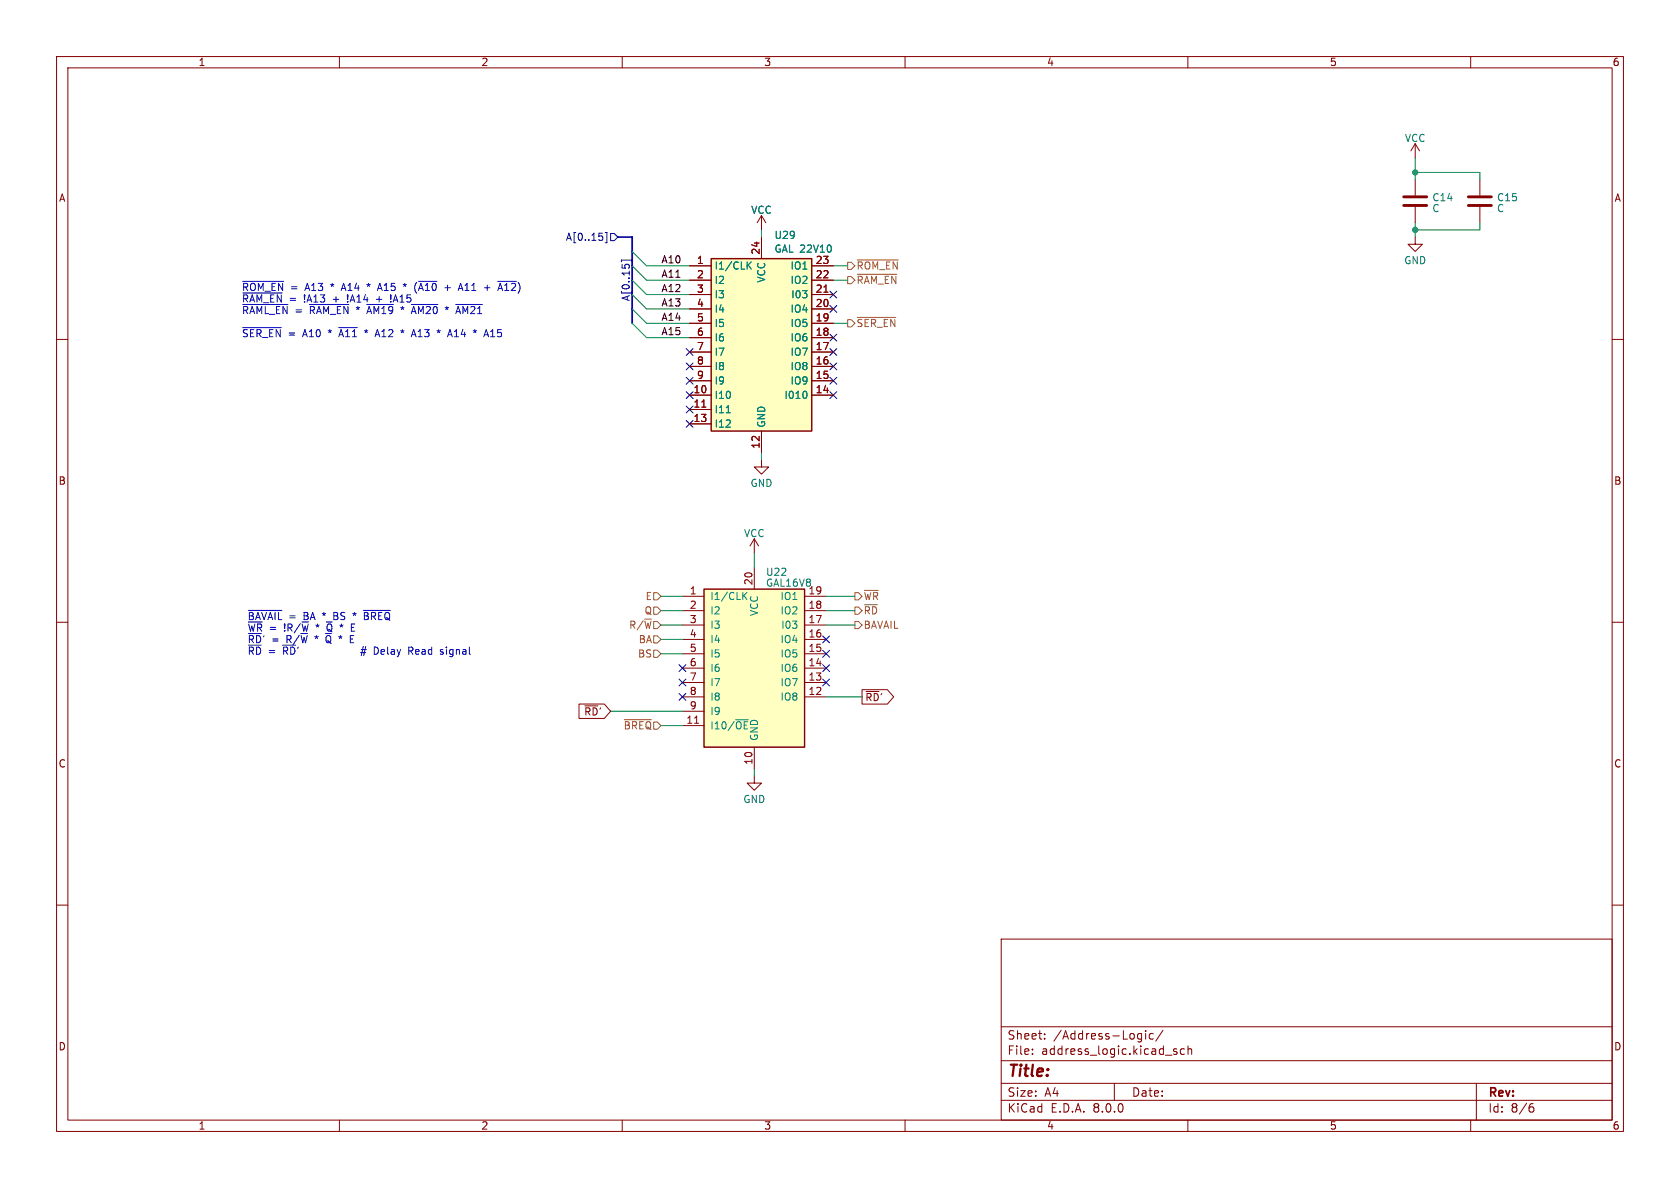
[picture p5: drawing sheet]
(kicad_sch
 (version 20231120)
 (generator "eeschema")
 (generator_version "8.0")
 (paper "A4")
 (lib_symbols
  (symbol "Device:C"
   (pin_numbers hide)
   (pin_names
    (offset 0.254)) (exclude_from_sim no) (in_bom yes) (on_board yes)
   (property "Reference" "C" (at 0.635 2.54 0) (effects (font (size 1.27 1.27)) (justify left)))
   (property "Value" "C" (at 0.635 -2.54 0) (effects (font (size 1.27 1.27)) (justify left)))
   (property "Footprint" "" (at 0.9652 -3.81 0) (effects (font (size 1.27 1.27)) (hide yes)))
   (property "Datasheet" "~" (at 0 0 0) (effects (font (size 1.27 1.27)) (hide yes)))
   (property "Description" "Unpolarized capacitor" (at 0 0 0) (effects (font (size 1.27 1.27)) (hide yes)))
   (symbol "C_0_1"
    (polyline (pts (xy -2.032 -0.762) (xy 2.032 -0.762)) (stroke (width 0.508) (type default)) (fill (type none)))
    (polyline (pts (xy -2.032 0.762) (xy 2.032 0.762)) (stroke (width 0.508) (type default)) (fill (type none))))
   (symbol "C_1_1"
    (pin passive line (at 0 3.81 270) (length 2.794) (name "~" (effects (font (size 1.27 1.27)))) (number "1" (effects (font (size 1.27 1.27)))))
    (pin passive line (at 0 -3.81 90) (length 2.794) (name "~" (effects (font (size 1.27 1.27)))) (number "2" (effects (font (size 1.27 1.27)))))))
  (symbol "Logic_Programmable:GAL16V8"
   (pin_names
    (offset 1.016)) (exclude_from_sim no) (in_bom yes) (on_board yes)
   (property "Reference" "U" (at -8.89 16.51 0) (effects (font (size 1.27 1.27)) (justify left)))
   (property "Value" "GAL16V8" (at 1.27 16.51 0) (effects (font (size 1.27 1.27)) (justify left)))
   (property "Footprint" "" (at 0 0 0) (effects (font (size 1.27 1.27)) (hide yes)))
   (property "Datasheet" "" (at 0 0 0) (effects (font (size 1.27 1.27)) (hide yes)))
   (property "Description" "Programmable Logic Array, DIP-20/SOIC-20/PLCC-20" (at 0 0 0) (effects (font (size 1.27 1.27)) (hide yes)))
   (symbol "GAL16V8_0_0"
    (pin power_in line (at 0 -17.78 90) (length 3.81) (name "GND" (effects (font (size 1.27 1.27)))) (number "10" (effects (font (size 1.27 1.27)))))
    (pin power_in line (at 0 17.78 270) (length 3.81) (name "VCC" (effects (font (size 1.27 1.27)))) (number "20" (effects (font (size 1.27 1.27))))))
   (symbol "GAL16V8_0_1"
    (rectangle (start -8.89 13.97) (end 8.89 -13.97) (stroke (width 0.254) (type default)) (fill (type background))))
   (symbol "GAL16V8_1_1"
    (pin input line (at -12.7 12.7 0) (length 3.81) (name "I1/CLK" (effects (font (size 1.27 1.27)))) (number "1" (effects (font (size 1.27 1.27)))))
    (pin input line (at -12.7 -10.16 0) (length 3.81) (name "I10/~{OE}" (effects (font (size 1.27 1.27)))) (number "11" (effects (font (size 1.27 1.27)))))
    (pin tri_state line (at 12.7 -5.08 180) (length 3.81) (name "IO8" (effects (font (size 1.27 1.27)))) (number "12" (effects (font (size 1.27 1.27)))))
    (pin tri_state line (at 12.7 -2.54 180) (length 3.81) (name "IO7" (effects (font (size 1.27 1.27)))) (number "13" (effects (font (size 1.27 1.27)))))
    (pin tri_state line (at 12.7 0 180) (length 3.81) (name "IO6" (effects (font (size 1.27 1.27)))) (number "14" (effects (font (size 1.27 1.27)))))
    (pin tri_state line (at 12.7 2.54 180) (length 3.81) (name "IO5" (effects (font (size 1.27 1.27)))) (number "15" (effects (font (size 1.27 1.27)))))
    (pin tri_state line (at 12.7 5.08 180) (length 3.81) (name "IO4" (effects (font (size 1.27 1.27)))) (number "16" (effects (font (size 1.27 1.27)))))
    (pin tri_state line (at 12.7 7.62 180) (length 3.81) (name "I03" (effects (font (size 1.27 1.27)))) (number "17" (effects (font (size 1.27 1.27)))))
    (pin tri_state line (at 12.7 10.16 180) (length 3.81) (name "IO2" (effects (font (size 1.27 1.27)))) (number "18" (effects (font (size 1.27 1.27)))))
    (pin tri_state line (at 12.7 12.7 180) (length 3.81) (name "IO1" (effects (font (size 1.27 1.27)))) (number "19" (effects (font (size 1.27 1.27)))))
    (pin input line (at -12.7 10.16 0) (length 3.81) (name "I2" (effects (font (size 1.27 1.27)))) (number "2" (effects (font (size 1.27 1.27)))))
    (pin input line (at -12.7 7.62 0) (length 3.81) (name "I3" (effects (font (size 1.27 1.27)))) (number "3" (effects (font (size 1.27 1.27)))))
    (pin input line (at -12.7 5.08 0) (length 3.81) (name "I4" (effects (font (size 1.27 1.27)))) (number "4" (effects (font (size 1.27 1.27)))))
    (pin input line (at -12.7 2.54 0) (length 3.81) (name "I5" (effects (font (size 1.27 1.27)))) (number "5" (effects (font (size 1.27 1.27)))))
    (pin input line (at -12.7 0 0) (length 3.81) (name "I6" (effects (font (size 1.27 1.27)))) (number "6" (effects (font (size 1.27 1.27)))))
    (pin input line (at -12.7 -2.54 0) (length 3.81) (name "I7" (effects (font (size 1.27 1.27)))) (number "7" (effects (font (size 1.27 1.27)))))
    (pin input line (at -12.7 -5.08 0) (length 3.81) (name "I8" (effects (font (size 1.27 1.27)))) (number "8" (effects (font (size 1.27 1.27)))))
    (pin input line (at -12.7 -7.62 0) (length 3.81) (name "I9" (effects (font (size 1.27 1.27)))) (number "9" (effects (font (size 1.27 1.27)))))))
  (symbol "motherboard:GAL22V10" (exclude_from_sim no) (in_bom yes) (on_board yes)
   (property "Reference" "U29" (at -1.27 30.734 0) (effects (font (size 1.27 1.27)) (justify left)))
   (property "Value" "GAL 22V10" (at 8.636 -2.794 0) (effects (font (size 1.27 1.27)) (justify left)))
   (property "Footprint" "Package_DIP:DIP-24_W7.62mm_Socket" (at 0 0 0) (effects (font (size 1.27 1.27)) (hide yes)))
   (property "Datasheet" "" (at 0 0 0) (effects (font (size 1.27 1.27)) (hide yes)))
   (property "Description" "" (at 0 0 0) (effects (font (size 1.27 1.27)) (hide yes)))
   (symbol "GAL22V10_0_1"
    (rectangle (start -1.27 29.21) (end 16.51 -1.27) (stroke (width 0.254) (type default)) (fill (type background))))
   (symbol "GAL22V10_1_0"
    (pin power_in line (at 7.62 -5.08 90) (length 3.81) (name "GND" (effects (font (size 1.27 1.27)))) (number "12" (effects (font (size 1.27 1.27)))))
    (pin power_in line (at 7.62 33.02 270) (length 3.81) (name "VCC" (effects (font (size 1.27 1.27)))) (number "24" (effects (font (size 1.27 1.27))))))
   (symbol "GAL22V10_1_1"
    (pin input line (at -5.08 27.94 0) (length 3.81) (name "I1/CLK" (effects (font (size 1.27 1.27)))) (number "1" (effects (font (size 1.27 1.27)))))
    (pin input line (at -5.08 5.08 0) (length 3.81) (name "I10" (effects (font (size 1.27 1.27)))) (number "10" (effects (font (size 1.27 1.27)))))
    (pin input line (at -5.08 2.54 0) (length 3.81) (name "I11" (effects (font (size 1.27 1.27)))) (number "11" (effects (font (size 1.27 1.27)))))
    (pin input line (at -5.08 0 0) (length 3.81) (name "I12" (effects (font (size 1.27 1.27)))) (number "13" (effects (font (size 1.27 1.27)))))
    (pin bidirectional line (at 20.32 5.08 180) (length 3.81) (name "I010" (effects (font (size 1.27 1.27)))) (number "14" (effects (font (size 1.27 1.27)))))
    (pin bidirectional line (at 20.32 7.62 180) (length 3.81) (name "IO9" (effects (font (size 1.27 1.27)))) (number "15" (effects (font (size 1.27 1.27)))))
    (pin bidirectional line (at 20.32 10.16 180) (length 3.81) (name "IO8" (effects (font (size 1.27 1.27)))) (number "16" (effects (font (size 1.27 1.27)))))
    (pin bidirectional line (at 20.32 12.7 180) (length 3.81) (name "IO7" (effects (font (size 1.27 1.27)))) (number "17" (effects (font (size 1.27 1.27)))))
    (pin bidirectional line (at 20.32 15.24 180) (length 3.81) (name "IO6" (effects (font (size 1.27 1.27)))) (number "18" (effects (font (size 1.27 1.27)))))
    (pin bidirectional line (at 20.32 17.78 180) (length 3.81) (name "IO5" (effects (font (size 1.27 1.27)))) (number "19" (effects (font (size 1.27 1.27)))))
    (pin input line (at -5.08 25.4 0) (length 3.81) (name "I2" (effects (font (size 1.27 1.27)))) (number "2" (effects (font (size 1.27 1.27)))))
    (pin bidirectional line (at 20.32 20.32 180) (length 3.81) (name "IO4" (effects (font (size 1.27 1.27)))) (number "20" (effects (font (size 1.27 1.27)))))
    (pin bidirectional line (at 20.32 22.86 180) (length 3.81) (name "I03" (effects (font (size 1.27 1.27)))) (number "21" (effects (font (size 1.27 1.27)))))
    (pin bidirectional line (at 20.32 25.4 180) (length 3.81) (name "IO2" (effects (font (size 1.27 1.27)))) (number "22" (effects (font (size 1.27 1.27)))))
    (pin bidirectional line (at 20.32 27.94 180) (length 3.81) (name "IO1" (effects (font (size 1.27 1.27)))) (number "23" (effects (font (size 1.27 1.27)))))
    (pin input line (at -5.08 22.86 0) (length 3.81) (name "I3" (effects (font (size 1.27 1.27)))) (number "3" (effects (font (size 1.27 1.27)))))
    (pin input line (at -5.08 20.32 0) (length 3.81) (name "I4" (effects (font (size 1.27 1.27)))) (number "4" (effects (font (size 1.27 1.27)))))
    (pin input line (at -5.08 17.78 0) (length 3.81) (name "I5" (effects (font (size 1.27 1.27)))) (number "5" (effects (font (size 1.27 1.27)))))
    (pin input line (at -5.08 15.24 0) (length 3.81) (name "I6" (effects (font (size 1.27 1.27)))) (number "6" (effects (font (size 1.27 1.27)))))
    (pin input line (at -5.08 12.7 0) (length 3.81) (name "I7" (effects (font (size 1.27 1.27)))) (number "7" (effects (font (size 1.27 1.27)))))
    (pin input line (at -5.08 10.16 0) (length 3.81) (name "I8" (effects (font (size 1.27 1.27)))) (number "8" (effects (font (size 1.27 1.27)))))
    (pin input line (at -5.08 7.62 0) (length 3.81) (name "I9" (effects (font (size 1.27 1.27)))) (number "9" (effects (font (size 1.27 1.27)))))))
  (symbol "power:GND"
   (power)
   (pin_names
    (offset 0)) (exclude_from_sim no) (in_bom yes) (on_board yes)
   (property "Reference" "#PWR" (at 0 -6.35 0) (effects (font (size 1.27 1.27)) (hide yes)))
   (property "Value" "GND" (at 0 -3.81 0) (effects (font (size 1.27 1.27))))
   (property "Footprint" "" (at 0 0 0) (effects (font (size 1.27 1.27)) (hide yes)))
   (property "Datasheet" "" (at 0 0 0) (effects (font (size 1.27 1.27)) (hide yes)))
   (property "Description" "Power symbol creates a global label with name \"GND\" , ground" (at 0 0 0) (effects (font (size 1.27 1.27)) (hide yes)))
   (symbol "GND_0_1"
    (polyline (pts (xy 0 0) (xy 0 -1.27) (xy 1.27 -1.27) (xy 0 -2.54) (xy -1.27 -1.27) (xy 0 -1.27)) (stroke (width 0) (type default)) (fill (type none))))
   (symbol "GND_1_1"
    (pin power_in line (at 0 0 270) (length 0) hide (name "GND" (effects (font (size 1.27 1.27)))) (number "1" (effects (font (size 1.27 1.27)))))))
  (symbol "power:VCC"
   (power)
   (pin_names
    (offset 0)) (exclude_from_sim no) (in_bom yes) (on_board yes)
   (property "Reference" "#PWR" (at 0 -3.81 0) (effects (font (size 1.27 1.27)) (hide yes)))
   (property "Value" "VCC" (at 0 3.81 0) (effects (font (size 1.27 1.27))))
   (property "Footprint" "" (at 0 0 0) (effects (font (size 1.27 1.27)) (hide yes)))
   (property "Datasheet" "" (at 0 0 0) (effects (font (size 1.27 1.27)) (hide yes)))
   (property "Description" "Power symbol creates a global label with name \"VCC\"" (at 0 0 0) (effects (font (size 1.27 1.27)) (hide yes)))
   (symbol "VCC_0_1"
    (polyline (pts (xy -0.762 1.27) (xy 0 2.54)) (stroke (width 0) (type default)) (fill (type none)))
    (polyline (pts (xy 0 0) (xy 0 2.54)) (stroke (width 0) (type default)) (fill (type none)))
    (polyline (pts (xy 0 2.54) (xy 0.762 1.27)) (stroke (width 0) (type default)) (fill (type none))))
   (symbol "VCC_1_1"
    (pin power_in line (at 0 0 90) (length 0) hide (name "VCC" (effects (font (size 1.27 1.27)))) (number "1" (effects (font (size 1.27 1.27))))))))
 (junction
  (at 250.19 30.48)
  (diameter 0)
  (color 0 0 0 0))
 (junction
  (at 250.19 40.64)
  (diameter 0)
  (color 0 0 0 0))
 (no_connect
  (at 147.32 67.31))
 (no_connect
  (at 120.65 118.11))
 (no_connect
  (at 146.05 118.11))
 (no_connect
  (at 146.05 113.03))
 (no_connect
  (at 147.32 59.69))
 (no_connect
  (at 121.92 72.39))
 (no_connect
  (at 121.92 67.31))
 (no_connect
  (at 146.05 115.57))
 (no_connect
  (at 147.32 64.77))
 (no_connect
  (at 121.92 62.23))
 (no_connect
  (at 146.05 120.65))
 (no_connect
  (at 147.32 54.61))
 (no_connect
  (at 121.92 64.77))
 (no_connect
  (at 120.65 123.19))
 (no_connect
  (at 147.32 62.23))
 (no_connect
  (at 147.32 69.85))
 (no_connect
  (at 121.92 74.93))
 (no_connect
  (at 147.32 52.07))
 (no_connect
  (at 121.92 69.85))
 (no_connect
  (at 120.65 120.65))
 (bus_entry
  (at 111.76 52.07)
  (size 2.54 2.54)
  (stroke (width 0) (type default)))
 (bus_entry
  (at 111.76 44.45)
  (size 2.54 2.54)
  (stroke (width 0) (type default)))
 (bus_entry
  (at 111.76 57.15)
  (size 2.54 2.54)
  (stroke (width 0) (type default)))
 (bus_entry
  (at 111.76 54.61)
  (size 2.54 2.54)
  (stroke (width 0) (type default)))
 (bus_entry
  (at 111.76 49.53)
  (size 2.54 2.54)
  (stroke (width 0) (type default)))
 (bus_entry
  (at 111.76 46.99)
  (size 2.54 2.54)
  (stroke (width 0) (type default)))
 (wire
  (pts (xy 151.13 110.49) (xy 146.05 110.49))
  (stroke (width 0) (type default)))
 (wire
  (pts (xy 116.84 105.41) (xy 120.65 105.41))
  (stroke (width 0) (type default)))
 (wire
  (pts (xy 151.13 107.95) (xy 146.05 107.95))
  (stroke (width 0) (type default)))
 (wire
  (pts (xy 147.32 49.53) (xy 149.86 49.53))
  (stroke (width 0) (type default)))
 (wire
  (pts (xy 261.62 40.64) (xy 261.62 39.37))
  (stroke (width 0) (type default)))
 (wire
  (pts (xy 134.62 80.01) (xy 134.62 81.28))
  (stroke (width 0) (type default)))
 (wire
  (pts (xy 116.84 115.57) (xy 120.65 115.57))
  (stroke (width 0) (type default)))
 (bus
  (pts (xy 109.22 41.91) (xy 111.76 41.91))
  (stroke (width 0) (type default)))
 (wire
  (pts (xy 114.3 46.99) (xy 121.92 46.99))
  (stroke (width 0) (type default)))
 (bus
  (pts (xy 111.76 54.61) (xy 111.76 57.15))
  (stroke (width 0) (type default)))
 (wire
  (pts (xy 133.35 135.89) (xy 133.35 137.16))
  (stroke (width 0) (type default)))
 (wire
  (pts (xy 250.19 40.64) (xy 250.19 41.91))
  (stroke (width 0) (type default)))
 (wire
  (pts (xy 114.3 49.53) (xy 121.92 49.53))
  (stroke (width 0) (type default)))
 (wire
  (pts (xy 114.3 54.61) (xy 121.92 54.61))
  (stroke (width 0) (type default)))
 (wire
  (pts (xy 114.3 52.07) (xy 121.92 52.07))
  (stroke (width 0) (type default)))
 (wire
  (pts (xy 250.19 27.94) (xy 250.19 30.48))
  (stroke (width 0) (type default)))
 (bus
  (pts (xy 111.76 41.91) (xy 111.76 44.45))
  (stroke (width 0) (type default)))
 (wire
  (pts (xy 261.62 30.48) (xy 261.62 31.75))
  (stroke (width 0) (type default)))
 (wire
  (pts (xy 134.62 40.64) (xy 134.62 41.91))
  (stroke (width 0) (type default)))
 (wire
  (pts (xy 107.95 125.73) (xy 120.65 125.73))
  (stroke (width 0) (type default)))
 (bus
  (pts (xy 111.76 46.99) (xy 111.76 49.53))
  (stroke (width 0) (type default)))
 (wire
  (pts (xy 133.35 97.79) (xy 133.35 100.33))
  (stroke (width 0) (type default)))
 (wire
  (pts (xy 116.84 113.03) (xy 120.65 113.03))
  (stroke (width 0) (type default)))
 (wire
  (pts (xy 151.13 105.41) (xy 146.05 105.41))
  (stroke (width 0) (type default)))
 (wire
  (pts (xy 116.84 110.49) (xy 120.65 110.49))
  (stroke (width 0) (type default)))
 (bus
  (pts (xy 111.76 52.07) (xy 111.76 54.61))
  (stroke (width 0) (type default)))
 (wire
  (pts (xy 114.3 57.15) (xy 121.92 57.15))
  (stroke (width 0) (type default)))
 (wire
  (pts (xy 250.19 30.48) (xy 261.62 30.48))
  (stroke (width 0) (type default)))
 (wire
  (pts (xy 146.05 123.19) (xy 152.4 123.19))
  (stroke (width 0) (type default)))
 (wire
  (pts (xy 250.19 40.64) (xy 261.62 40.64))
  (stroke (width 0) (type default)))
 (wire
  (pts (xy 116.84 128.27) (xy 120.65 128.27))
  (stroke (width 0) (type default)))
 (wire
  (pts (xy 116.84 107.95) (xy 120.65 107.95))
  (stroke (width 0) (type default)))
 (bus
  (pts (xy 111.76 49.53) (xy 111.76 52.07))
  (stroke (width 0) (type default)))
 (wire
  (pts (xy 147.32 46.99) (xy 149.86 46.99))
  (stroke (width 0) (type default)))
 (wire
  (pts (xy 147.32 57.15) (xy 149.86 57.15))
  (stroke (width 0) (type default)))
 (wire
  (pts (xy 250.19 30.48) (xy 250.19 31.75))
  (stroke (width 0) (type default)))
 (wire
  (pts (xy 250.19 39.37) (xy 250.19 40.64))
  (stroke (width 0) (type default)))
 (wire
  (pts (xy 114.3 59.69) (xy 121.92 59.69))
  (stroke (width 0) (type default)))
 (bus
  (pts (xy 111.76 44.45) (xy 111.76 46.99))
  (stroke (width 0) (type default)))
 (text "~{BAVAIL} = BA * BS * ~{BREQ}\n~{WR} = !R/~{W} * ~{Q} * E\n~{RD}' = R/~{W} * ~{Q} * E\n~{RD} = ~{RD}'           # Delay Read signal"
  (exclude_from_sim no)
  (at 43.688 112.268 0)
  (effects (font (size 1.27 1.27)) (justify left)))
 (text "~{ROM_EN} = A13 * A14 * A15 * (~{A10} + A11 + ~{A12})\n~{RAM_EN} = !A13 + !A14 + !A15\n~{RAML_EN} = ~{RAM_EN} * ~{AM19} * ~{AM20} * ~{AM21}\n\n~{SER_EN} = A10 * ~{A11} * A12 * A13 * A14 * A15"
  (exclude_from_sim no)
  (at 42.672 55.118 0)
  (effects (font (size 1.27 1.27)) (justify left)))
 (label "A14"
  (at 116.84 57.15 0)
  (fields_autoplaced yes)
  (effects (font (size 1.27 1.27)) (justify left bottom)))
 (label "A13"
  (at 116.84 54.61 0)
  (fields_autoplaced yes)
  (effects (font (size 1.27 1.27)) (justify left bottom)))
 (label "A11"
  (at 116.84 49.53 0)
  (fields_autoplaced yes)
  (effects (font (size 1.27 1.27)) (justify left bottom)))
 (label "A[0..15]"
  (at 111.76 53.34 90)
  (fields_autoplaced yes)
  (effects (font (size 1.27 1.27)) (justify left bottom)))
 (label "A12"
  (at 116.84 52.07 0)
  (fields_autoplaced yes)
  (effects (font (size 1.27 1.27)) (justify left bottom)))
 (label "A10"
  (at 116.84 46.99 0)
  (fields_autoplaced yes)
  (effects (font (size 1.27 1.27)) (justify left bottom)))
 (label "A15"
  (at 116.84 59.69 0)
  (fields_autoplaced yes)
  (effects (font (size 1.27 1.27)) (justify left bottom)))
 (global_label "~{RD}'"
  (shape input)
  (at 107.95 125.73 180)
  (fields_autoplaced yes)
  (effects (font (size 1.27 1.27)) (justify right))
  (property "Intersheetrefs" "${INTERSHEET_REFS}" (at 101.82 125.73 0) (effects (font (size 1.27 1.27)) (justify right) (hide yes))))
 (global_label "~{RD}'"
  (shape output)
  (at 152.4 123.19 0)
  (fields_autoplaced yes)
  (effects (font (size 1.27 1.27)) (justify left))
  (property "Intersheetrefs" "${INTERSHEET_REFS}" (at 158.53 123.19 0) (effects (font (size 1.27 1.27)) (justify left) (hide yes))))
 (hierarchical_label "BS"
  (shape input)
  (at 116.84 115.57 180)
  (fields_autoplaced yes)
  (effects (font (size 1.27 1.27)) (justify right)))
 (hierarchical_label "BA"
  (shape input)
  (at 116.84 113.03 180)
  (fields_autoplaced yes)
  (effects (font (size 1.27 1.27)) (justify right)))
 (hierarchical_label "Q"
  (shape input)
  (at 116.84 107.95 180)
  (fields_autoplaced yes)
  (effects (font (size 1.27 1.27)) (justify right)))
 (hierarchical_label "~{ROM_EN}"
  (shape output)
  (at 149.86 46.99 0)
  (fields_autoplaced yes)
  (effects (font (size 1.27 1.27)) (justify left)))
 (hierarchical_label "BAVAIL"
  (shape output)
  (at 151.13 110.49 0)
  (fields_autoplaced yes)
  (effects (font (size 1.27 1.27)) (justify left)))
 (hierarchical_label "~{RAM_EN}"
  (shape output)
  (at 149.86 49.53 0)
  (fields_autoplaced yes)
  (effects (font (size 1.27 1.27)) (justify left)))
 (hierarchical_label "A[0..15]"
  (shape input)
  (at 109.22 41.91 180)
  (fields_autoplaced yes)
  (effects (font (size 1.27 1.27)) (justify right)))
 (hierarchical_label "E"
  (shape input)
  (at 116.84 105.41 180)
  (fields_autoplaced yes)
  (effects (font (size 1.27 1.27)) (justify right)))
 (hierarchical_label "R{slash}~{W}"
  (shape input)
  (at 116.84 110.49 180)
  (fields_autoplaced yes)
  (effects (font (size 1.27 1.27)) (justify right)))
 (hierarchical_label "~{RD}"
  (shape output)
  (at 151.13 107.95 0)
  (fields_autoplaced yes)
  (effects (font (size 1.27 1.27)) (justify left)))
 (hierarchical_label "~{BREQ}"
  (shape input)
  (at 116.84 128.27 180)
  (fields_autoplaced yes)
  (effects (font (size 1.27 1.27)) (justify right)))
 (hierarchical_label "~{SER_EN}"
  (shape output)
  (at 149.86 57.15 0)
  (fields_autoplaced yes)
  (effects (font (size 1.27 1.27)) (justify left)))
 (hierarchical_label "~{WR}"
  (shape output)
  (at 151.13 105.41 0)
  (fields_autoplaced yes)
  (effects (font (size 1.27 1.27)) (justify left)))
 (symbol
  (lib_id "Device:C")
  (at 250.19 35.56 0)
  (unit 1)
  (exclude_from_sim no)
  (in_bom yes)
  (on_board yes)
  (dnp no)
  (fields_autoplaced yes)
  (property "Reference" "C14" (at 253.111 34.9163 0) (effects (font (size 1.27 1.27)) (justify left)))
  (property "Value" "C" (at 253.111 36.8373 0) (effects (font (size 1.27 1.27)) (justify left)))
  (property "Footprint" "Capacitor_THT:C_Disc_D5.0mm_W2.5mm_P2.50mm" (at 251.1552 39.37 0) (effects (font (size 1.27 1.27)) (hide yes)))
  (property "Datasheet" "~" (at 250.19 35.56 0) (effects (font (size 1.27 1.27)) (hide yes)))
  (property "Description" "" (at 250.19 35.56 0) (effects (font (size 1.27 1.27)) (hide yes)))
  (pin "1")
  (pin "2"))
 (symbol
  (lib_id "power:GND")
  (at 250.19 41.91 0)
  (unit 1)
  (exclude_from_sim no)
  (in_bom yes)
  (on_board yes)
  (dnp no)
  (fields_autoplaced yes)
  (property "Reference" "#PWR060" (at 250.19 48.26 0) (effects (font (size 1.27 1.27)) (hide yes)))
  (property "Value" "GND" (at 250.19 46.0455 0) (effects (font (size 1.27 1.27))))
  (property "Footprint" "" (at 250.19 41.91 0) (effects (font (size 1.27 1.27)) (hide yes)))
  (property "Datasheet" "" (at 250.19 41.91 0) (effects (font (size 1.27 1.27)) (hide yes)))
  (property "Description" "" (at 250.19 41.91 0) (effects (font (size 1.27 1.27)) (hide yes)))
  (pin "1"))
 (symbol
  (lib_id "Device:C")
  (at 261.62 35.56 0)
  (unit 1)
  (exclude_from_sim no)
  (in_bom yes)
  (on_board yes)
  (dnp no)
  (fields_autoplaced yes)
  (property "Reference" "C15" (at 264.541 34.9163 0) (effects (font (size 1.27 1.27)) (justify left)))
  (property "Value" "C" (at 264.541 36.8373 0) (effects (font (size 1.27 1.27)) (justify left)))
  (property "Footprint" "Capacitor_THT:C_Disc_D5.0mm_W2.5mm_P2.50mm" (at 262.5852 39.37 0) (effects (font (size 1.27 1.27)) (hide yes)))
  (property "Datasheet" "~" (at 261.62 35.56 0) (effects (font (size 1.27 1.27)) (hide yes)))
  (property "Description" "" (at 261.62 35.56 0) (effects (font (size 1.27 1.27)) (hide yes)))
  (pin "1")
  (pin "2"))
 (symbol
  (lib_id "power:GND")
  (at 133.35 137.16 0)
  (unit 1)
  (exclude_from_sim no)
  (in_bom yes)
  (on_board yes)
  (dnp no)
  (fields_autoplaced yes)
  (property "Reference" "#PWR059" (at 133.35 143.51 0) (effects (font (size 1.27 1.27)) (hide yes)))
  (property "Value" "GND" (at 133.35 141.2955 0) (effects (font (size 1.27 1.27))))
  (property "Footprint" "" (at 133.35 137.16 0) (effects (font (size 1.27 1.27)) (hide yes)))
  (property "Datasheet" "" (at 133.35 137.16 0) (effects (font (size 1.27 1.27)) (hide yes)))
  (property "Description" "" (at 133.35 137.16 0) (effects (font (size 1.27 1.27)) (hide yes)))
  (pin "1"))
 (symbol
  (lib_id "power:VCC")
  (at 133.35 97.79 0)
  (unit 1)
  (exclude_from_sim no)
  (in_bom yes)
  (on_board yes)
  (dnp no)
  (fields_autoplaced yes)
  (property "Reference" "#PWR058" (at 133.35 101.6 0) (effects (font (size 1.27 1.27)) (hide yes)))
  (property "Value" "VCC" (at 133.35 94.2881 0) (effects (font (size 1.27 1.27))))
  (property "Footprint" "" (at 133.35 97.79 0) (effects (font (size 1.27 1.27)) (hide yes)))
  (property "Datasheet" "" (at 133.35 97.79 0) (effects (font (size 1.27 1.27)) (hide yes)))
  (property "Description" "" (at 133.35 97.79 0) (effects (font (size 1.27 1.27)) (hide yes)))
  (pin "1"))
 (symbol
  (lib_id "power:VCC")
  (at 250.19 27.94 0)
  (unit 1)
  (exclude_from_sim no)
  (in_bom yes)
  (on_board yes)
  (dnp no)
  (fields_autoplaced yes)
  (property "Reference" "#PWR054" (at 250.19 31.75 0) (effects (font (size 1.27 1.27)) (hide yes)))
  (property "Value" "VCC" (at 250.19 24.4381 0) (effects (font (size 1.27 1.27))))
  (property "Footprint" "" (at 250.19 27.94 0) (effects (font (size 1.27 1.27)) (hide yes)))
  (property "Datasheet" "" (at 250.19 27.94 0) (effects (font (size 1.27 1.27)) (hide yes)))
  (property "Description" "" (at 250.19 27.94 0) (effects (font (size 1.27 1.27)) (hide yes)))
  (pin "1"))
 (symbol
  (lib_id "power:VCC")
  (at 134.62 40.64 0)
  (unit 1)
  (exclude_from_sim no)
  (in_bom yes)
  (on_board yes)
  (dnp no)
  (fields_autoplaced yes)
  (property "Reference" "#PWR091" (at 134.62 44.45 0) (effects (font (size 1.27 1.27)) (hide yes)))
  (property "Value" "VCC" (at 134.62 37.1381 0) (effects (font (size 1.27 1.27))))
  (property "Footprint" "" (at 134.62 40.64 0) (effects (font (size 1.27 1.27)) (hide yes)))
  (property "Datasheet" "" (at 134.62 40.64 0) (effects (font (size 1.27 1.27)) (hide yes)))
  (property "Description" "" (at 134.62 40.64 0) (effects (font (size 1.27 1.27)) (hide yes)))
  (pin "1"))
 (symbol
  (lib_id "Logic_Programmable:GAL16V8")
  (at 133.35 118.11 0)
  (unit 1)
  (exclude_from_sim no)
  (in_bom yes)
  (on_board yes)
  (dnp no)
  (fields_autoplaced yes)
  (property "Reference" "U22" (at 135.3059 101.1301 0) (effects (font (size 1.27 1.27)) (justify left)))
  (property "Value" "GAL16V8" (at 135.3059 103.0511 0) (effects (font (size 1.27 1.27)) (justify left)))
  (property "Footprint" "Package_DIP:DIP-20_W7.62mm_Socket" (at 133.35 118.11 0) (effects (font (size 1.27 1.27)) (hide yes)))
  (property "Datasheet" "" (at 133.35 118.11 0) (effects (font (size 1.27 1.27)) (hide yes)))
  (property "Description" "" (at 133.35 118.11 0) (effects (font (size 1.27 1.27)) (hide yes)))
  (pin "10")
  (pin "20")
  (pin "1")
  (pin "11")
  (pin "12")
  (pin "13")
  (pin "14")
  (pin "15")
  (pin "16")
  (pin "17")
  (pin "18")
  (pin "19")
  (pin "2")
  (pin "3")
  (pin "4")
  (pin "5")
  (pin "6")
  (pin "7")
  (pin "8")
  (pin "9"))
 (symbol
  (lib_id "power:GND")
  (at 134.62 81.28 0)
  (unit 1)
  (exclude_from_sim no)
  (in_bom yes)
  (on_board yes)
  (dnp no)
  (fields_autoplaced yes)
  (property "Reference" "#PWR090" (at 134.62 87.63 0) (effects (font (size 1.27 1.27)) (hide yes)))
  (property "Value" "GND" (at 134.62 85.4155 0) (effects (font (size 1.27 1.27))))
  (property "Footprint" "" (at 134.62 81.28 0) (effects (font (size 1.27 1.27)) (hide yes)))
  (property "Datasheet" "" (at 134.62 81.28 0) (effects (font (size 1.27 1.27)) (hide yes)))
  (property "Description" "" (at 134.62 81.28 0) (effects (font (size 1.27 1.27)) (hide yes)))
  (pin "1"))
 (symbol
  (lib_id "motherboard:GAL22V10")
  (at 127 74.93 0)
  (unit 1)
  (exclude_from_sim no)
  (in_bom yes)
  (on_board yes)
  (dnp no)
  (fields_autoplaced yes)
  (property "Reference" "U29" (at 136.8141 41.5755 0) (effects (font (size 1.27 1.27)) (justify left)))
  (property "Value" "GAL 22V10" (at 136.8141 43.9998 0) (effects (font (size 1.27 1.27)) (justify left)))
  (property "Footprint" "Package_DIP:DIP-24_W7.62mm_Socket" (at 127 74.93 0) (effects (font (size 1.27 1.27)) (hide yes)))
  (property "Datasheet" "" (at 127 74.93 0) (effects (font (size 1.27 1.27)) (hide yes)))
  (property "Description" "" (at 127 74.93 0) (effects (font (size 1.27 1.27)) (hide yes)))
  (pin "16")
  (pin "10")
  (pin "1")
  (pin "19")
  (pin "9")
  (pin "8")
  (pin "6")
  (pin "17")
  (pin "11")
  (pin "22")
  (pin "20")
  (pin "15")
  (pin "21")
  (pin "13")
  (pin "14")
  (pin "12")
  (pin "2")
  (pin "23")
  (pin "4")
  (pin "7")
  (pin "5")
  (pin "24")
  (pin "18")
  (pin "3")))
